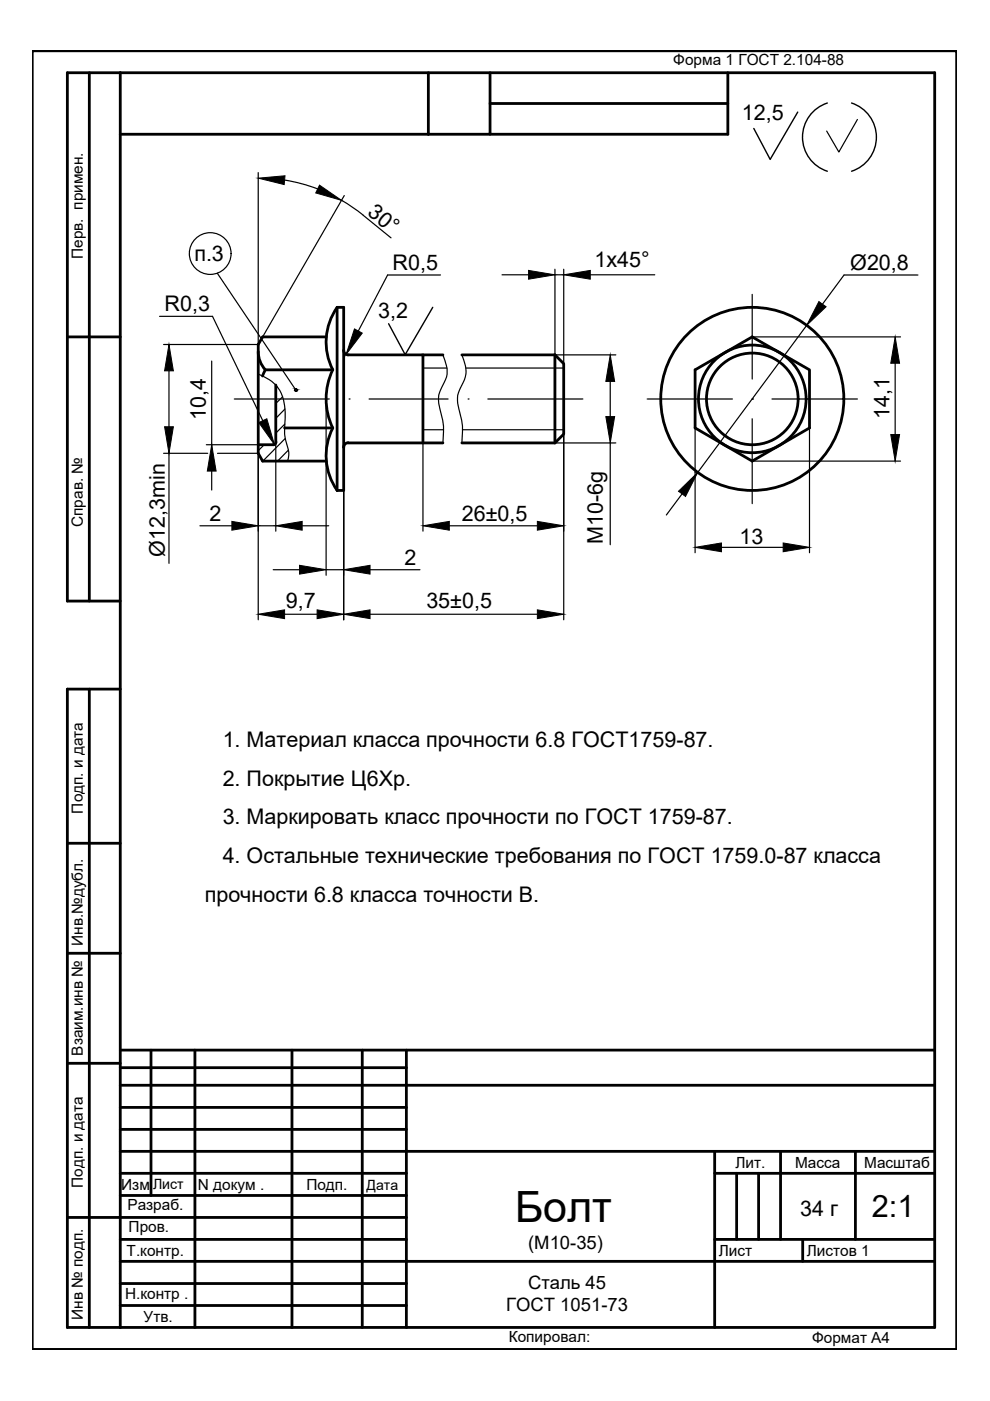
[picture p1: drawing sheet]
<svg xmlns="http://www.w3.org/2000/svg" width="210mm" height="297mm" viewBox="0 0 210 297" stroke-linecap="round" stroke-linejoin="round" font-family="sans-serif">
<!-- layer: 0 -->
<g fill="none" stroke="#000" stroke-width=".59">
<path d="M18.9 15.4v112M25.5 15.4v266M90.8 15.4v13.1M103.9 15.4v13.1h-13.1M154.3 15.4v13.1h-50.4M25.5 28.5h65.3M103.9 21.9h50.4M14.3 71.4h11.2M25.5 127.4h-11.2v-112h183.9v266h-183.9v-135.3h11.2M18.9 146.1v135.3M14.3 178.8h11.2M14.3 202.1h11.2"/>
<path d="M14.3 225.4h11.2M25.5 230.1h172.7M25.5 222.6h172.7M25.5 234.8h60.7M25.5 239.5h60.7M25.5 226.4h60.7M32 222.6v30.9M41.3 222.6v58.8M61.9 222.6v58.8M76.8 222.6v58.8M86.2 222.6v58.8M14.3 258.1h71.9"/>
<path d="M25.5 244.1h172.7M25.5 248.8h60.7M25.5 253.5h60.7M151.5 248.8h46.7M151.5 244.1v37.3M156.2 248.8v14M160.8 248.8v14M165.5 244.1v18.7M181.4 244.1v18.7M25.5 267.4h172.7M25.5 272.1h60.7M25.5 276.8h60.7"/>
<path d="M25.5 262.8h60.7M151.5 262.8h46.7M170.2 262.8v4.6"/>
</g>
<g fill="none" stroke="#000" stroke-width=".25">
<path d="M54.8 36.6v36.4h-20.1M60.4 38.2l3.9 .8 3.1 1.1M181.8 25.3l-3.9 6.9-2.6-4.4M46.1 57.9l16.7 24.8M72.4 42.5l3.5 2.3 7 5.6M73 41.5l-17.3 29.9M93.4 58.3h-11.2l-6.2 11.9M106.4 58.3h5.7M117.7 57.1v20.9M117.7 58.3h1.8M119.5 57.1v20.9M125.2 58.3h13.6"/>
<path d="M194.6 58.3h-15.6l-4.6 6.2M33.8 67.1h11.3l10.6 22.1M35.8 78.6v11.9M44.9 76.6v27.3M54.8 79.3a7.9 7.9 0 0 1 5.1 4.7l.3 1.3a29.6 29.6 0 0 1 .1 6.7l.4 1.9a5.1 5.1 0 0 1 .3 3.9M93.9 75.2a8.9 8.9 0 0 1 .9 4.1l-.3 1.2-1.1 2.2a5.5 5.5 0 0 0-.1 4 15.1 15.1 0 0 1 .6 7.2M97.9 75.2a6.7 6.7 0 0 1 .6 5.3l-1.1 2.2a5.5 5.5 0 0 0-.1 4 15.1 15.1 0 0 1 .6 7.2M108.3 75.2h22.3M159.5 71.4h31.4M171 69l-23.1 31.2M189.8 77v15.1M34.7 96.1h9.3"/>
<path d="M35.8 96.1v23.3M43.7 94.3h11.1M46.1 96.1h8.7M54.8 84.6v46.8M58.5 89.3v23.3M69.1 84.6v37.4M72.9 84.6v46.8M89.7 93.9v18.7M108.3 93.9h22.3M119.5 92v39.4M129.4 80.9v7.4M129.4 93.9v21.6"/>
<path d="M147.4 90.7v26.5M159.5 97.8h31.4M171.6 90.7v26.5M42.4 111.5h6.8M54.8 111.5h3.7M64.1 111.5h5.6M95.3 111.5h18.6M144.6 104.7l-3.3 4.5M153 116h13M57.9 120.8h5.6M60.3 130.2h6.9M69.1 120.8h3.8"/>
<path d="M78.5 120.8h10.5M78.5 130.2h35.4"/>
<circle cx="44.6" cy="53.8" r="4.4"/>
</g>
<g fill="#000" stroke="#000" stroke-width=".21">
<path d="M54.8 37.8l5.6-.5-.1 1.8zM67.7 39.3l4.7 3.2-5.5-1.6zM112.1 57.3l5.6 1-5.6 .9zM119.5 58.3l5.7-1v1.9zM35.8 73l1 5.6h-1.9zM75.2 69.7l1.6 .9-3.4 4.6zM173.6 63.9l1.5 1.1-4.1 4zM189.8 71.4l.9 5.6h-1.8zM34.9 90.5h1.9l-1 5.6zM44.9 94.3l.9 5.6h-1.8zM54.9 89.6l1.7-.8 1.6 5.4zM129.4 75.2l.9 5.7h-1.8z"/>
<path d="M128.5 88.3h1.8l-.9 5.6zM188.9 92.1h1.8l-.9 5.7zM49.2 110.5l5.6 1-5.6 .9zM63.5 119.9l5.6 .9-5.6 .9zM58.5 111.5l5.6-1v1.9zM72.9 120.8l5.6-.9v1.8zM89.7 111.5l5.6-1v1.9zM113.9 110.5l5.6 1-5.6 .9zM143.9 104.2l4-4-2.6 5.1zM147.4 116l5.6-.9v1.9zM166 115.1l5.6 .9-5.6 1zM54.8 130.2l5.5-.9v1.9z"/>
<path d="M67.2 129.3l5.7 .9-5.7 1zM72.9 130.2l5.6-.9v1.9zM113.9 129.3l5.6 .9-5.6 1z"/>
</g>
<path d="M6.8 10.8h196v275.3h-196z" fill="none" stroke="#7fff7f" stroke-width=".25"/>
<path d="M169.1 23.8l-5.8 10-3.5-6.6M175.4 21.8a7.6 7.6 0 0 0-5.2 7.3 7.6 7.6 0 0 0 5.2 7.2M180.6 21.8a7.6 7.6 0 0 1 5.2 7.3 7.6 7.6 0 0 1-5.2 7.2M91.8 65.2l-5.9 10-3.5-6.6" fill="none" stroke="#000" stroke-width=".3"/>
<g fill="none" stroke="#000" stroke-width=".59">
<path d="M54.8 74.5l.1 1.2 .4 1.2 1 1.5M56.2 78.4h14.3M56.2 78.4l-.5 1.3M69.1 71.4h-13.4l-.9 1.6v23.1l.9 1.7h13.4M70.5 78.4a14.2 14.2 0 0 0 0 12.3M71.5 65.2h1.4v38.8h-1.4zM71.5 65.2a12.8 12.8 0 0 0-.9 13.2M72.9 74.3a.95 .95 0 0 0 .9 .9M73.8 75.2h20.1M89.7 75.2v18.7M97.9 75.2h19.8M117.7 75.2l1.8 1.9v14.9l-1.8 1.9"/>
<path d="M117.7 75.2v18.7M147.4 78.4l12.1-7 12.1 7v12.3l-12.1 7.1-12.1-7.1zM58.5 81.6v12.1M58.5 93.7l-.3 .5-.3 .1h-3.1M60.3 90.7h10.2M70.6 90.7a12.8 12.8 0 0 0 .9 13.3M73.8 93.9h20.1M73.8 93.9a.95 .95 0 0 0-.9 .9M97.9 93.9h19.8"/>
<circle cx="159.5" cy="84.6" r="19.4"/>
<circle cx="159.5" cy="84.6" r="11.4"/>
<circle cx="159.5" cy="84.6" r="9.7"/>
</g>
<g fill="none" stroke="#000" stroke-width=".25">
<path d="M89.7 78h5.1M98.8 78h20.7M159.5 62.4v18M49.7 84.6h20.1M74 84.6h.1M78.2 84.6h16.8M89.7 91.1h4.3M98.1 91.1h21.4M99.2 84.6h.1M103.4 84.6h20.2M137.2 84.6h18.1M159.5 84.6h.1"/>
<path d="M159.5 88.8v18M163.7 84.6h18.1"/>
</g>
<g fill="none" stroke="#000" stroke-width=".25">
<path d="M56 94.3l-1.2 1.3M58.8 82.1l-.3 .3M59.9 84.1l-1.4 1.4M60.4 89.9l-1.9 1.9M60.4 86.7l-1.9 2M60.5 93l-4.8 4.8M61.1 95.4l-2.2 2.4"/>
<circle cx="62.8" cy="82.7" r=".23"/>
</g>
<g fill="#000" stroke="#000" stroke-width=".21">
<path d="M62.7 82.5h.1zM62.7 82.9h.1z"/>
<path d="M62.7 82.5h.2zM62.7 82.5h.2z"/>
<path d="M62.7 82.5h.2zM62.6 82.5h.3z"/>
<path d="M62.7 82.9h.2zM62.7 82.9h.1z"/>
<path d="M62.6 82.5l.3 .1zM62.6 82.6h.3z"/>
<path d="M62.6 82.6h.4zM62.6 82.6h.4z"/>
<path d="M62.6 82.9h.3zM62.6 82.9h.4z"/>
<path d="M62.6 82.9h.3zM62.6 82.9h.3z"/>
<path d="M62.6 82.9h.3zM62.6 82.9h.3z"/>
<path d="M62.6 82.6h.4zM62.6 82.6h.4z"/>
<path d="M62.5 82.6l.5 .1zM62.5 82.6l.5 .1z"/>
<path d="M62.5 82.8l.5 .1zM62.5 82.8l.5 .1z"/>
<path d="M62.5 82.7h.5zM62.5 82.7h.5z"/>
<path d="M62.5 82.7l.5 .1zM62.5 82.7l.5 .1z"/>
<path d="M62.5 82.8h.5zM62.5 82.8h.5z"/>
</g>
<path d="M6.8 10.8h196v275.3h-196z" fill="none" stroke="#000" stroke-width=".59"/>
<text font-size="9.1" x="109.2" y="259">Болт</text>
<text font-size="6.5" x="184.8" y="258.1">2:1</text>
<g font-size="4.6">
<text x="157.3" y="25.5">12,5</text>
<text x="77.7" y="45.4" transform="rotate(39 77.7 45.4)">30°</text>
<text x="41.2" y="55.3">п.3</text>
<text x="83.2" y="57.2">R0,5</text>
<text x="126" y="56.7">1x45°</text>
<text x="180.3" y="57.2">Ø20,8</text>
<text x="34.9" y="66">R0,3</text>
<text x="80.2" y="67.4">3,2</text>
<text x="43.7" y="89" transform="rotate(-90 43.7 89)">10,4</text>
<text x="188.6" y="88.9" transform="rotate(-90 188.6 88.9)">14,1</text>
<text x="44.4" y="110.5">2</text>
<text x="97.9" y="110.5">26±0,5</text>
<text x="34.9" y="118" transform="rotate(-90 34.9 118)">Ø12,3min</text>
<text x="85.8" y="119.9">2</text>
<text x="127.8" y="115.3" transform="rotate(-90 127.8 115.3)">M10-6g</text>
<text x="156.8" y="115.4">13</text>
<text x="60.6" y="129">9,7</text>
<text x="90.4" y="129">35±0,5</text>
<text x="47.2" y="158.3">1. Материал класса прочности 6.8 ГОСТ1759-87.</text>
<text x="47.2" y="166.6">2. Покрытие Ц6Хр.</text>
<text x="47.2" y="174.8">3. Маркировать класс прочности по ГОСТ 1759-87.</text>
<text x="47.2" y="183.1">4. Остальные технические требования по ГОСТ 1759.0-87 класса</text>
<text x="43.4" y="191.3">прочности 6.8 класса точности В.</text>
<text x="169.6" y="257.8">34 г</text>
</g>
<g font-size="3.9">
<text x="112" y="264.9">(М10-35)</text>
<text x="112" y="273.2">Сталь 45</text>
<text x="107.3" y="277.9">ГОСТ 1051-73</text>
</g>
<g font-size="3.3">
<text x="142.8" y="13.9">Форма 1 ГОСТ 2.104-88</text>
<text x="17.5" y="54.9" transform="rotate(-90 17.5 54.9)">Перв. примен.</text>
<text x="17.6" y="111.7" transform="rotate(-90 17.6 111.7)">Справ. №</text>
<text x="17.5" y="172.5" transform="rotate(-90 17.5 172.5)">Подп. и дата</text>
<text x="17.6" y="200.5" transform="rotate(-90 17.6 200.5)">Инв.№дубл.</text>
<text x="17.5" y="223.8" transform="rotate(-90 17.5 223.8)">Взаим.инв №</text>
<text x="17.5" y="251.9" transform="rotate(-90 17.5 251.9)">Подп. и дата</text>
<text x="155.9" y="247.6">Лит.</text>
<text x="168.6" y="247.6">Масса</text>
<text x="183.2" y="247.6">Масштаб</text>
<text x="25.7" y="252.3">Изм</text>
<text x="27" y="256.6">Разраб.</text>
<text x="42" y="252.3">N докум .</text>
<text x="65" y="252.3">Подп.</text>
<text x="27.3" y="261.3">Пров.</text>
<text x="26.9" y="266.3">Т.контр.</text>
<text x="152.4" y="266.2">Лист</text>
<text x="171.1" y="266.3">Листов 1</text>
<text x="26.5" y="275.3">Н.контр .</text>
<text x="17.5" y="279.8" transform="rotate(-90 17.5 279.8)">Инв № подп.</text>
<text x="30.5" y="280.3">Утв.</text>
<text x="107.9" y="284.6">Копировал:</text>
<text x="172.2" y="284.7">Формат А4</text>
</g>
<g font-size="3">
<text x="32.4" y="252.1">Лист</text>
<text x="77.7" y="252.4">Дата</text>
</g>
</svg>
